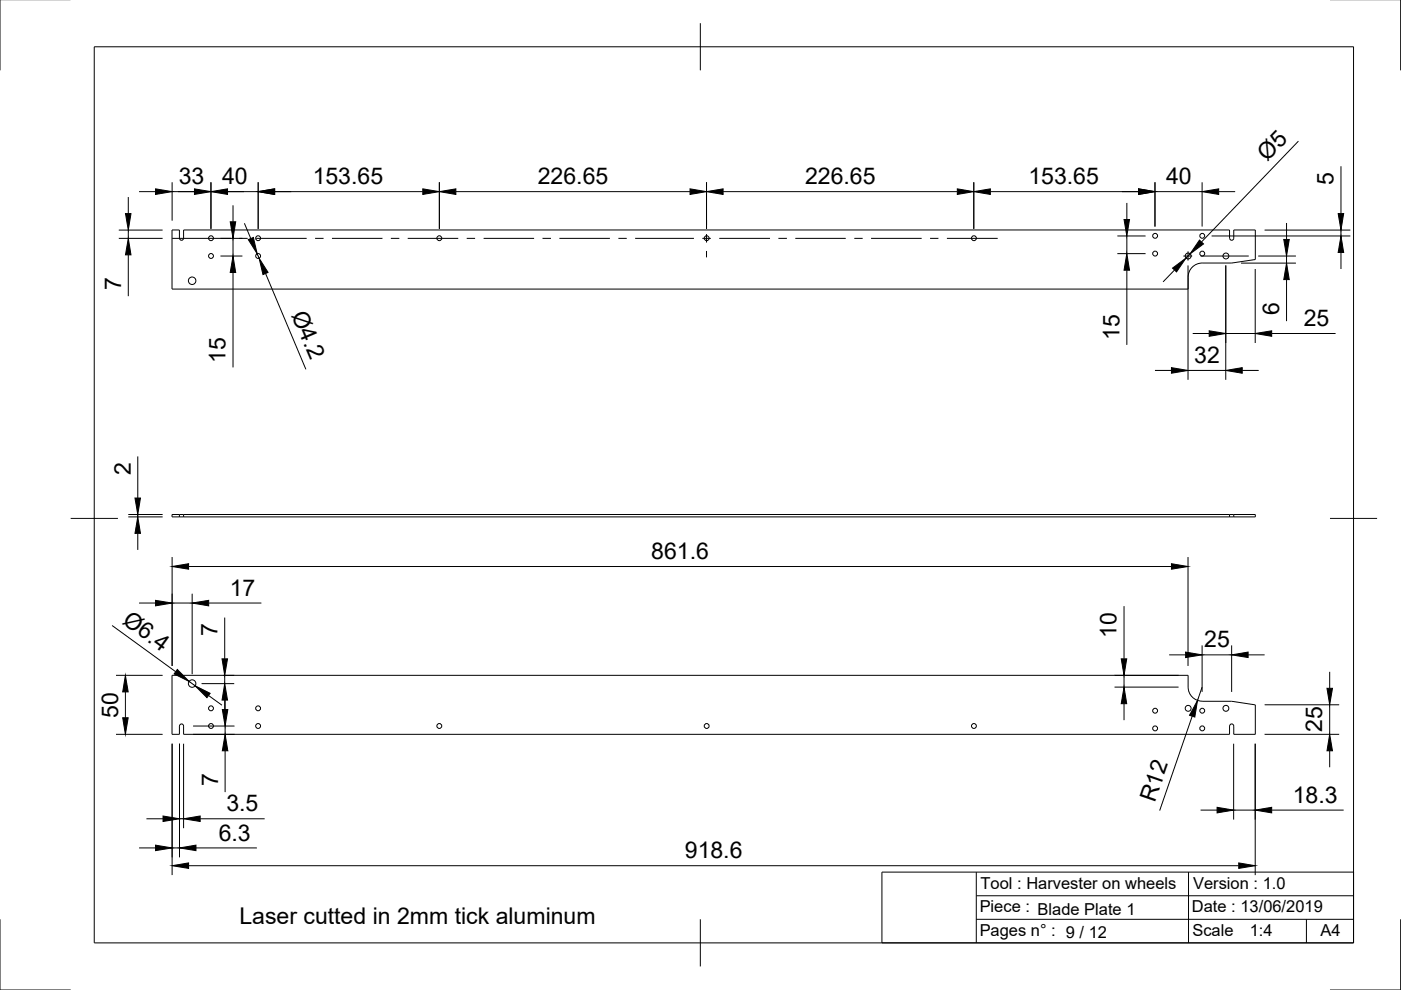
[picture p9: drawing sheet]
<svg xmlns="http://www.w3.org/2000/svg" width="297mm" height="210mm" viewBox="0 0 297 210" stroke-linecap="round" stroke-linejoin="round" font-family="sans-serif">
<!-- layer: Visible -->
<g fill="none" stroke="#000" stroke-width=".21">
<path d="M260.7 50.5a.43 .43 0 0 0 .4 .4 .43 .43 0 0 0 .5-.4v-1.7h4.5v6.2l-4.9 .8h-6.3a2.99 2.99 0 0 0-3 3v2.5h-215.4v-12.5h1.5l.1 1.7a.43 .43 0 0 0 .4 .4 .43 .43 0 0 0 .4-.4v-1.7h221.8v1.7M38 109.6h.9M38 109.1h.9M38 109.1h-1.5v.5h1.5M38 109.1v.5M38.9 109.1v.5M38.9 109.6h221.8M38.9 109.1h221.8M260.7 109.6h.9M260.7 109.1h.9M260.7 109.1v.5M261.6 109.1v.5"/>
<path d="M261.6 109.1h4.5v.5h-4.5M260.7 153.9a.43 .43 0 0 1 .4-.4 .43 .43 0 0 1 .5 .4v1.8h4.5v-6.2l-4.9-.8h-6.3a3 3 0 0 1-3-3v-2.5h-215.4v12.5h1.5v-1.8a.44 .44 0 0 1 .5-.4 .44 .44 0 0 1 .4 .4v1.8h221.8v-1.8"/>
<circle cx="40.7" cy="59.5" r=".79"/>
<circle cx="44.7" cy="54.3" r=".52"/>
<circle cx="44.7" cy="50.5" r=".52"/>
<circle cx="54.7" cy="50.5" r=".52"/>
<circle cx="54.7" cy="54.3" r=".52"/>
<circle cx="93.1" cy="50.5" r=".52"/>
<circle cx="149.8" cy="50.5" r=".52"/>
<circle cx="206.5" cy="50.5" r=".52"/>
<circle cx="244.9" cy="53.8" r=".52"/>
<circle cx="244.9" cy="50" r=".52"/>
<circle cx="251.9" cy="54.3" r=".62"/>
<circle cx="254.9" cy="50" r=".52"/>
<circle cx="254.9" cy="53.8" r=".52"/>
<circle cx="259.9" cy="54.3" r=".62"/>
<circle cx="40.7" cy="144.9" r=".79"/>
<circle cx="44.7" cy="150.2" r=".52"/>
<circle cx="44.7" cy="153.9" r=".52"/>
<circle cx="54.7" cy="153.9" r=".52"/>
<circle cx="54.7" cy="150.2" r=".52"/>
<circle cx="93.1" cy="153.9" r=".52"/>
<circle cx="149.8" cy="153.9" r=".52"/>
<circle cx="206.5" cy="153.9" r=".52"/>
<circle cx="244.9" cy="154.4" r=".52"/>
<circle cx="244.9" cy="150.7" r=".52"/>
<circle cx="251.9" cy="150.2" r=".62"/>
<circle cx="254.9" cy="154.4" r=".52"/>
<circle cx="254.9" cy="150.7" r=".52"/>
<circle cx="259.9" cy="150.2" r=".62"/>
</g>
<!-- layer: Border -->
<path d="M0 -.1v15M297 -.1v15M20 9.9h267v190h-267zM148.5 4.9v10M15 109.9h10M282 109.9h10M0 194.9v15h15M148.5 194.9v10M297 194.9v15h-15" fill="none" stroke="#000" stroke-width=".21"/>
<!-- layer: TitleBlock -->
<path d="M187 184.9h100v15h-100zM207 194.9h80M207 189.9h80M207 184.9v15M252 184.9v15M277 194.9v5" fill="none" stroke="#000" stroke-width=".21"/>
<!-- layer: Dimensions -->
<g fill="none" stroke="#000" stroke-width=".21">
<path d="M36.5 38.6v8.2M44.7 38.6v9.9M54.7 38.6v9.9M93.2 38.6v9.9M149.8 38.6v9.9M206.5 38.6v9.9M244.9 38.6v9.4M254.9 38.6v9.4M275.3 29.9l-20.6 21.4M284.3 35.3v10M25.2 48.8h9.3M25.2 50.5h9.3"/>
<path d="M27.2 41.8v3.5M27.2 48.8v1.7M27.2 54v8.8M29.5 40.6h3.5M36.5 40.6h18.2M46.7 50.5h4.7M46.7 54.3h4.7M49.4 43.5v3.5M49.4 50.5v3.8M49.4 57.8v20.1M51.8 47.3l1.4 3.3M54.5 53.8l.4 1"/>
<path d="M56.3 58l8.6 20.3M58.2 40.6h31.4M96.6 40.6h49.7M153.3 40.6h49.7M210 40.6h31.4M236.9 50h6M236.9 53.8h6M238.9 43v3.5M238.9 50v3.8M238.9 57.3v15.8M244.9 40.6h10M249 57.2l-2.4 2.6"/>
<path d="M251.9 56.3v24.2M252.3 53.8l-.9 .9M256.9 50h29.4M258.4 40.6h3.5M259.9 56.3v24.2M263.1 55.8h11.7M266.1 57v15.7M266.8 54.3h8M268.1 48.8h18.2M272.8 47.3v3.5M272.8 54.3v1.5M272.8 59.3v8.8"/>
<path d="M284.3 48.8v1.2M284.3 53.5v3.5M244.9 78.5h3.5M251.9 78.5h8M252.9 70.7h3.5M259.9 70.7h6.2M263.4 78.5h3.5M269.6 70.7h13.6M29.2 96.8v8.8M27.2 109.1h7.3M27.2 109.6h7.3M29.2 109.1v.5"/>
<path d="M29.2 113.1v3.5M36.5 118.1v23.1M251.9 118.1v23.1M23.8 132.6l13.5 9.8M29.5 127.9h3.5M36.5 127.9h4.2M40 120.1h208.4M40.7 125.9v17M44.2 127.9h11.2M47.6 130.9v8.8M238.3 128.5v11.2M247.9 138.8h3.5"/>
<path d="M254.9 136.8v9.9M254.9 138.8h6.2M261.1 136.8v9.9M264.6 138.8h3.5M24.6 155.7h9.9M24.6 143.2h9.9M26.6 146.7v5.5M36.5 157.7v27.8M38.1 157.7v24.1M38.9 157.7v17.9M40.1 144.5l1.3 .9M40.9 155.7h8.8"/>
<path d="M40.9 153.9h8.8M42.7 144.9h7M44.2 147.5l2.9 2M47.3 143.2h2.4M47.6 143.2v1.7M47.6 148.4v3.5M47.7 146.9v3.5M47.7 153.9v1.8M47.7 159.2v8.8M236.3 143.2h13.6M236.3 145.7h13.6M238.3 143.2v2.5"/>
<path d="M238.3 149.2v3.5M252.8 151.8l-6.9 20.1M254.9 145.7l-1 2.8M261.6 157.7v16.1M266.1 157.7v27.8M268.1 155.7h15.8M268.1 149.4h15.8M281.9 142.4v3.5M281.9 149.4v6.3M281.9 159.2v3.5M29.5 179.8h3.5M31.1 173.6h3.5"/>
<path d="M36.5 179.8h1.6M38.1 173.6h.8M41.6 179.8h12.9M42.4 173.6h13.7M254.6 171.8h3.4M261.6 171.8h4.5M269.6 171.8h15.3M40 183.6h222.6"/>
</g>
<g fill="#000" stroke="#000" stroke-width=".21">
<path d="M26.6 45.3h1.2l-.6 3.5zM27.2 50.5l.6 3.5h-1.2zM33 40l3.5 .6-3.5 .6zM41.2 40l3.5 .6-3.5 .6zM44.7 40.6l3.5-.6v1.2zM48.8 47h1.2l-.6 3.5zM49.4 54.3l.6 3.5h-1.2zM52.6 50.8l1.1-.5 .8 3.5zM54.9 54.8l1.9 3-1 .4zM54.7 40.6l3.5-.6v1.2zM89.6 40l3.6 .6-3.6 .6zM93.2 40.6l3.4-.6v1.2z"/>
<path d="M146.3 40l3.5 .6-3.5 .6zM149.8 40.6l3.5-.6v1.2zM203 40l3.5 .6-3.5 .6zM206.5 40.6l3.5-.6v1.2zM238.3 46.5h1.2l-.6 3.5zM238.9 53.8l.6 3.5h-1.2zM241.4 40l3.5 .6-3.5 .6zM248.6 56.8l2.8-2.1-2 3zM254.3 50.9l.9 .8-2.9 2.1zM254.9 40.6l3.5-.6v1.2zM272.2 50.8h1.1l-.5 3.5zM272.8 55.8l.5 3.5h-1.1z"/>
<path d="M284.3 50l.6 3.5h-1.2zM283.7 45.3h1.2l-.6 3.5zM248.4 77.9l3.5 .6-3.5 .6zM256.4 70.1l3.5 .6-3.5 .6zM259.9 78.5l3.5-.6v1.2zM266.1 70.7l3.5-.6v1.2zM29.2 109.6l.6 3.5h-1.2zM28.6 105.6h1.2l-.6 3.5zM36.5 120.1l3.5-.6v1.2zM248.4 119.5l3.5 .6-3.5 .6zM33 127.3l3.5 .6-3.5 .6zM40.7 127.9l3.5-.6v1.2z"/>
<path d="M47.1 139.7h1.1l-.6 3.5zM237.7 139.7h1.2l-.6 3.5zM251.4 138.3l3.5 .5-3.5 .6zM261.1 138.8l3.5-.5v1.1zM26 152.2h1.2l-.6 3.5zM26.6 143.2l.6 3.5h-1.2zM37.6 141.9l2.5 2.6-3.2-1.6zM41.4 145.4l3.2 1.6-.7 .9zM47.6 144.9l.6 3.5h-1.1zM47.1 150.4h1.2l-.6 3.5zM47.7 155.7l.6 3.5h-1.2zM238.3 145.7l.6 3.5h-1.2z"/>
<path d="M253.9 148.5l-.6 3.5-1.1-.3zM281.9 155.7l.6 3.5h-1.2zM281.3 145.9h1.2l-.6 3.5zM33 179.2l3.5 .6-3.5 .6zM34.6 173l3.5 .6-3.5 .6zM38.1 179.8l3.5-.6v1.2zM38.9 173.6l3.5-.6v1.2zM258 171.2l3.6 .6-3.6 .6zM266.1 171.8l3.5-.6v1.2zM36.5 183.6l3.5-.6v1.1zM262.6 183l3.5 .6-3.5 .5z"/>
</g>
<!-- layer: Center Lines -->
<g fill="none" stroke="#000" stroke-width=".21">
<path d="M36.5 50.5h12.4M50.7 50.5h1.8M54.3 50.5h10.7M66.8 50.5h1.8M70.4 50.5h10.7M82.9 50.5h1.8M86.4 50.5h10.8M99 50.5h1.7M102.5 50.5h10.7M115 50.5h1.8M118.6 50.5h10.7M131.1 50.5h1.8"/>
<path d="M134.7 50.5h12.4M148.9 50.5h1.8M149.8 46.5v1.4M149.8 49.6v1.8M149.8 53.2v1.4M152.5 50.5h10.8M165 50.5h1.8M168.6 50.5h10.7M181.1 50.5h1.8M184.7 50.5h10.7M197.2 50.5h1.8M200.8 50.5h10.7"/>
<path d="M250.9 54.3h1.9M251.9 53.3v2M254.6 54.3h10.2"/>
</g>
<g font-size="4.9">
<text x="268.7" y="34.4" transform="rotate(-46 268.7 34.4)">Ø5</text>
<text x="37.9" y="39.1">33</text>
<text x="47.1" y="39.1">40</text>
<text x="66.3" y="39.1">153.65</text>
<text x="114" y="39.1">226.65</text>
<text x="170.7" y="39.1">226.65</text>
<text x="218" y="39.1">153.65</text>
<text x="247.2" y="39.1">40</text>
<text x="282.7" y="39.3" transform="rotate(-90 282.7 39.3)">5</text>
<text x="25.7" y="61.5" transform="rotate(-90 25.7 61.5)">7</text>
<text x="61.8" y="66.8" transform="rotate(67 61.8 66.8)">Ø4.2</text>
<text x="271.2" y="66.8" transform="rotate(-90 271.2 66.8)">6</text>
<text x="276.4" y="69.2">25</text>
<text x="47.8" y="76.9" transform="rotate(-90 47.8 76.9)">15</text>
<text x="237.3" y="72.2" transform="rotate(-90 237.3 72.2)">15</text>
<text x="253.2" y="77">32</text>
<text x="27.7" y="100.7" transform="rotate(-90 27.7 100.7)">2</text>
<text x="138.1" y="118.5">861.6</text>
<text x="48.7" y="126.4">17</text>
<text x="25.8" y="132.1" transform="rotate(36 25.8 132.1)">Ø6.4</text>
<text x="46.1" y="134.9" transform="rotate(-90 46.1 134.9)">7</text>
<text x="236.7" y="135.2" transform="rotate(-90 236.7 135.2)">10</text>
<text x="255.3" y="137.3">25</text>
<text x="25" y="152.1" transform="rotate(-90 25 152.1)">50</text>
<text x="280.4" y="155.3" transform="rotate(-90 280.4 155.3)">25</text>
<text x="46.2" y="166.7" transform="rotate(-90 46.2 166.7)">7</text>
<text x="48" y="172">3.5</text>
<text x="244.8" y="170.3" transform="rotate(-71 244.8 170.3)">R12</text>
<text x="274.1" y="170.2">18.3</text>
<text x="46.4" y="178.2">6.3</text>
<text x="145.2" y="182">918.6</text>
<text x="50.8" y="195.9">Laser cutted in 2mm tick aluminum</text>
</g>
<g font-size="3.5">
<text x="207.9" y="188.4">Tool : Harvester on wheels</text>
<text x="253" y="188.4">Version : 1.0</text>
<text x="207.7" y="193.4">Piece : Blade Plate 1</text>
<text x="252.7" y="193.5">Date : 13/06/2019</text>
<text x="207.7" y="198.4">Pages n° : 9 / 12</text>
<text x="252.8" y="198.5">Scale</text>
<text x="265" y="198.5">1:4</text>
<text x="280" y="198.4">A4</text>
</g>
</svg>
